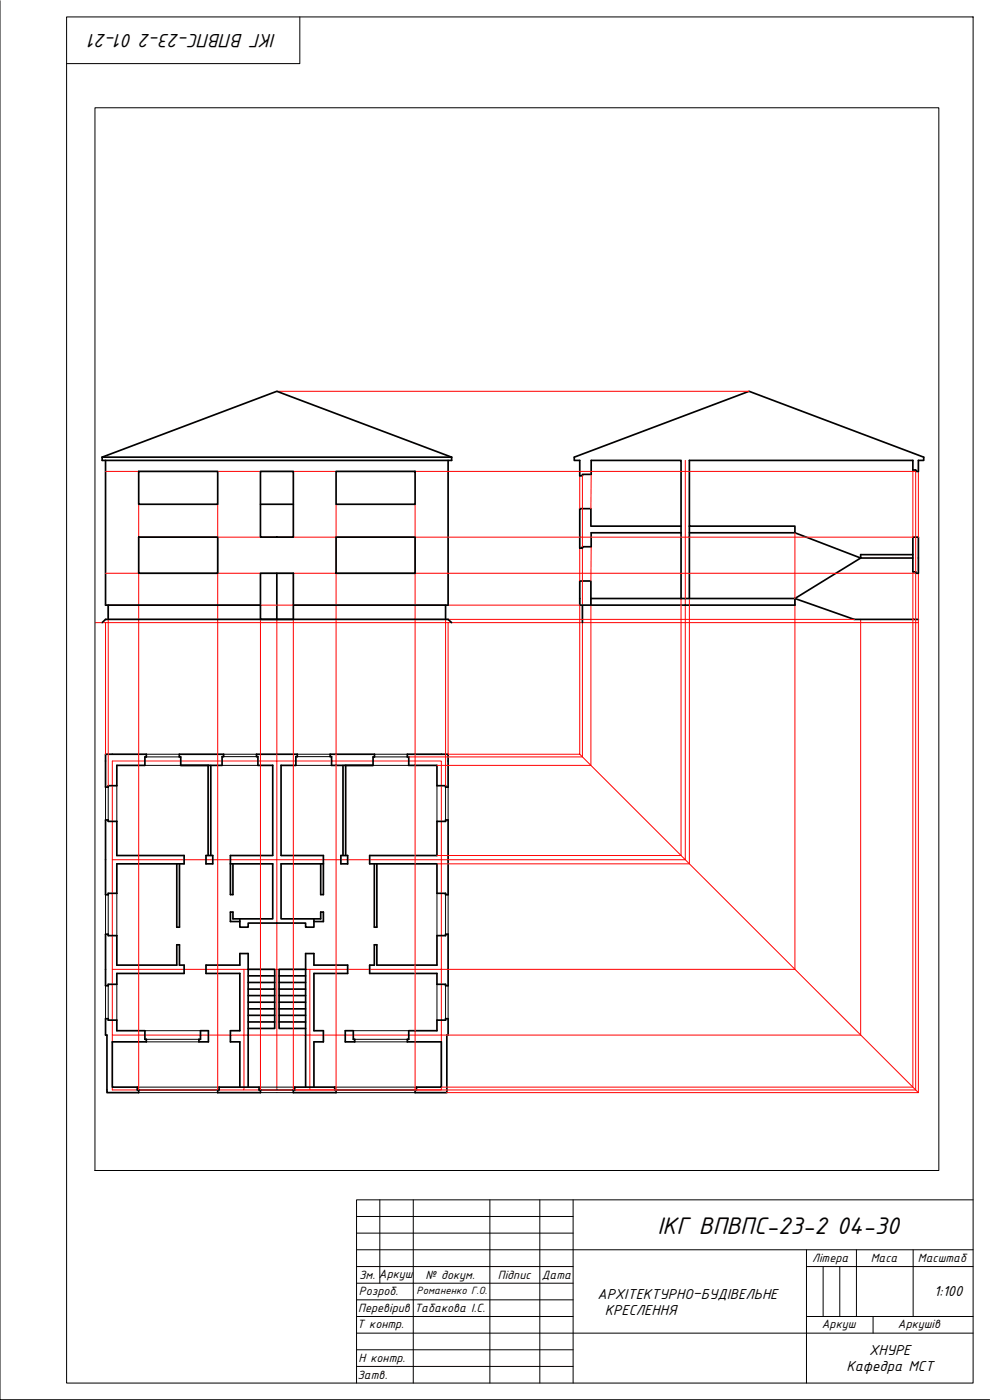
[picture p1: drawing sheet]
<svg xmlns="http://www.w3.org/2000/svg" width="297mm" height="420mm" viewBox="0 0 297 420" stroke-linecap="round" stroke-linejoin="round" font-family="sans-serif">
<!-- layer: 0 -->
<g fill="none" stroke="#000" stroke-width=".3">
<path d="M0 .2v419.9h296.9M20 5.1h272v410h-272zM90 5.1v14h-70M31.7 236.2v9.9M32.5 236.2v9.9M35.1 235.8v10.7M43.5 229.7h10.7M43.9 226.4h9.9M43.9 227.2h9.9M66.6 229.7h10.8M67.1 226.4h9.9M67.1 227.1h9.9"/>
<path d="M88.8 229.7h10.7M89.2 226.4h9.9M89.2 227.1h9.9M111.9 229.7h10.7M112.4 226.4h9.8M112.4 227.2h9.8M131.1 235.8v10.7M133.7 236.2v9.9M134.5 236.2v9.9M62.6 256.8h.1M103.5 256.8h.1M31.7 268.5v11.9"/>
<path d="M32.5 268.5v11.9M35.1 268.1v12.7M131.1 268.1v12.7M133.7 268.5v11.9M134.5 268.5v11.9M31.7 295.8v9.9M32.5 295.8v9.9M35.1 295.4v10.8M131.1 295.4v10.8M133.7 295.8v9.9M134.5 295.8v9.9M43.5 309.3h16.7"/>
<path d="M43.9 312.7h15.8M43.9 311.9h15.8M106 309.3h16.6M106.4 312.7h15.8M106.4 311.9h15.8M41.2 326.3h24.5M41.6 327.9h23.7M41.6 327.1h23.7M77.7 326.3h10.7M78.1 327.9h9.9M78.1 327.1h9.9M100.4 326.3h24.6"/>
<path d="M100.8 327.9h23.7M100.8 327.1h23.7M107 365.1h65M107 370.1h65M107 375.1h185M114 360.1v25M124 360.1v55M147 360.1v55M162 360.1v55M172 360.1v55M242 375.1v40M257 375.1v20"/>
<path d="M274 375.1v20M292 360.1h-185v55M107 380.1h65M107 385.1h65M107 390.1h65M107 395.1h65M242 380.1h50M242 395.1h50M247 380.1v15M252 380.1v15M262 395.1v5M107 400.1h185"/>
<path d="M107 405.1h65M107 410.1h65"/>
</g>
<!-- layer: Layer1 -->
<g fill="none" stroke="#f00" stroke-width=".3">
<path d="M83.1 117.4h141.6M205.6 138.2v119.8h-171.9M31.7 141.5h243v30.1M41.6 151.3v175.8M65.3 151.3v175.8M100.8 151.3v175.8M124.5 151.3v175.8M173.9 142.8v9.9M174.8 142.8v21.3M177.4 142.4l-.1 10.3M238.5 159.9v131h-106.1v19.7h-39.4v-19.7h39.4v-62.5h-49.3v-42.5M273.9 141.1v20.1h-232.3"/>
<path d="M275.5 141.5v19.7M31.7 172h243v155.1h-186.3M173.9 179.6v7.3h101.6M173.9 164.5v9.9M174.8 164.5v62.7h-52.2M177.3 179.6v50.1h-46.2M177.4 164.1l-.1 10.3M204.3 179.6v77.2h-73.2M206.8 179.6v79.6h-75.7M273.9 171.6v154.7h-141.5M275.5 172v155.9h-141.4M28.5 186.9h3.2"/>
<path d="M31.7 185.9h224.6M31.7 181.6h102M32.5 181.6v54.2M78.1 185.9v141.2M88 185.9v141.2M133.7 185.9v49.9M134.5 186.9h-102.8v39.5M134.5 181.6h39.4M258.2 185.9v124.7h-125.8v16.5h-39.4v-16.5h-19.8v-19.7M173.9 226.4h-39.4v-39.5h39.4v39.5l101.6 101.5M33.7 290.9v19.7h39.5v16.5h-39.5v-16.5M33.7 290.9v-62.5h49.4v98.7"/>
<path d="M33.7 290.9h59.3M73.2 327.1h19.8"/>
</g>
<g fill="none" stroke="#000" stroke-width=".51">
<path d="M30.6 137.2l52.5-19.8 52.4 19.8M30.6 137.2v1h104.9v-1M30.6 137.2h104.9M31.7 138.2v43.4h.8v4.3M134.5 138.2v43.4h-.8v4.3M41.6 141.5h23.7v9.8h-23.7zM78.1 141.5h9.9v19.7h-9.9zM78.1 151.3h9.9M100.8 141.5h23.7v9.8h-23.7zM177.3 157.9v-5.2h-3.4v11.8h.9v-.4h2.6v-4.2h26.9M177.4 157.9h26.9M204.3 159.9v19.7"/>
<path d="M206.8 157.9h31.7v2h-31.7v-21.7h67.1v2.9h.8v.4h.8v-3.3h1.7v-1l-52.5-19.8-52.4 19.8v1h1.6v4.6h.9v-.4h2.6v-4.2h26.9v21.7M206.8 159.9v19.7M238.5 159.9l19.7 7.6-19.7 12.1v2h-64.6v-7.2h3.4v5.2M41.6 161.2h23.7v10.8h-23.7zM78.1 172h9.9v13.9h-9.9zM83.1 172v13.9M100.8 161.2h23.7v10.8h-23.7zM177.3 179.6h61.2l17.8 6.3h19.2M177.3 179.6v2M273.9 166.5v-5.3h1.6v10.8h-.8v-.4h-.8v-4.1h-15.7v-1h15.7v1M30.6 186.9l1.1-1h102.8l1 1M32.5 181.6h45.6"/>
<path d="M88 181.6h45.7M174.8 181.6v5.3M31.7 226.4h12.2v.8h-.4v2.5h-8.4v6.1h-2.6v.4h-.8zM53.8 226.4h13.3v.7h-.5v2.6h-12.4v-2.5h-.4zM62.4 229.7v27M63.2 229.7v27M99.1 226.4h13.3v.8h-.5v2.5h-12.4v-2.6h-.4zM102.9 229.7v27M103.7 229.7v27M122.2 226.4h12.3v9.8h-.8v-.4h-2.6v-6.1h-8.5v-2.5h-.4zM31.7 246.1h.8v.4h2.6v10.3h20.1v2.4h-20.1v8.9h-2.6v.4h-.8zM53 259.2v19.1h.8v-19.1"/>
<path d="M61.8 259.2h2v-2.4h-2v2.5M69.1 259.2h12.7v16.6h-11.9v-2.1h-.8v2.9h2.9M81.8 256.8h-12.7v11.7h.8v-9.3M81.8 256.7v-27h-4.4v-2.6h-.4v-.7h12.2v.7h-.4v2.6h-4.5v27M84.3 256.8h12.7v11.7h-.8v-9.3M97 259.2h-12.7v16.6h11.9v-2.1h.8v2.9h-2.8M104.3 259.2h-2v-2.4h2v2.5M110.9 256.8h20.2v-10.3h2.6v-.4h.8v22.4h-.8v-.4h-2.6v-8.9h-20.2zM112.3 259.2v19.1h.8v-19.1M72 275.8v2.5h2.5v-1.3h17.2v1.3h2.5v-2.5M31.7 280.4h.8v.4h2.6v8.8h17.9v-6.1h.8v6.1h1.4v2.5h-20.1v3.3h-2.6v.4h-.8zM74.5 290.9v-4.7h-2.5v3.4h-10.2v2.5h10.2v17.2h-2.9v3.4h2.9v13.6"/>
<path d="M74.5 290.9h7.9v2h-7.9M74.5 290.9v35.4M82.4 292.9v2h-7.9M82.4 294.9v1.9h-7.9M82.4 296.8v2h-7.9M82.4 298.8v2h-7.9M83.7 292.9v2h8M83.7 294.9v1.9h8M83.7 296.8v2h8M83.7 298.8v2h8M91.7 290.9v-4.7h2.5v3.4h10.1v2.5h-10.1v17.2h2.8v3.4h-2.8v13.6M91.7 290.9h-8v2h8"/>
<path d="M91.7 290.9v35.4M112.3 283.5h.8v6.1h18v-8.8h2.6v-.4h.8v15.4h-.8v-.4h-2.6v-3.3h-20.2v-2.5h1.4zM31.7 305.7h.8v.5h2.6v3.1h8.4v2.6h.4v.8h-10.2v13.6h7.5v.8h.4v.8h-9.5v-17.3h-.4zM60.2 309.3h2.3v3.4h-2.8v-.8h.5zM82.4 300.8v2h-7.9M82.4 302.8v1.9h-7.9M82.4 304.7v2h-7.9M82.4 306.7v2h-7.9M83.7 300.8v2h8M83.7 302.8v1.9h8M83.7 304.7v2h8M83.7 306.7v2h8"/>
<path d="M103.6 309.3h2.4v2.6h.4v.8h-2.8zM122.6 309.3h8.5v-3.1h2.6v-.5h.8v4.9h-.4v17.3h-9.6v-.8h.5v-.8h7.4v-13.6h-10.2v-.8h.4zM65.7 326.3h12v.8h.4v.8h-12.8v-.8h.4zM88.4 326.3h12v.8h.4v.8h-12.8v-.8h.4z"/>
</g>
<path d="M28.5 32.3h253.2v319h-253.2z" fill="none" stroke="#000" stroke-width=".3"/>
<text font-size="7.8" x="197.3" y="370.3">ІКГ ВПВПС-23-2 04-30</text>
<text font-size="6.2" x="82.8" y="10.3" transform="rotate(-180 82.8 10.3)">ІКГ ВПВПС-23-2 01-21</text>
<g font-size="4.7">
<text x="179.2" y="389.7">АРХІТЕКТУРНО–БУДІВЕЛЬНЕ</text>
<text x="280.3" y="388.9">1:100</text>
<text x="181.5" y="394.7">КРЕСЛЕННЯ</text>
<text x="260.8" y="406.5">ХНУРЕ</text>
<text x="254" y="411.5">Кафедра МСТ</text>
</g>
<g font-size="3.9">
<text x="107.7" y="383.7">Зм. Аркуш</text>
<text x="127.7" y="383.8">№ докум.</text>
<text x="149.4" y="383.8">Підпис</text>
<text x="162.6" y="383.8">Дата</text>
<text x="243.7" y="378.8">Літера</text>
<text x="261.2" y="378.7">Маса</text>
<text x="275.4" y="378.8">Масштаб</text>
<text x="107.7" y="388.8">Розроб.</text>
<text x="107.5" y="393.7">Перевірив</text>
<text x="124.3" y="393.8">Табакова І.С.</text>
<text x="107.2" y="398.5">Т контр.</text>
<text x="246.6" y="398.6">Аркуш</text>
<text x="269.4" y="398.7">Аркушів</text>
<text x="107.3" y="413.8">Затв.</text>
<text x="107.6" y="408.7">Н контр.</text>
</g>
<text font-size="3.4" x="125" y="388.4">Романенко Г.О.</text>
</svg>
